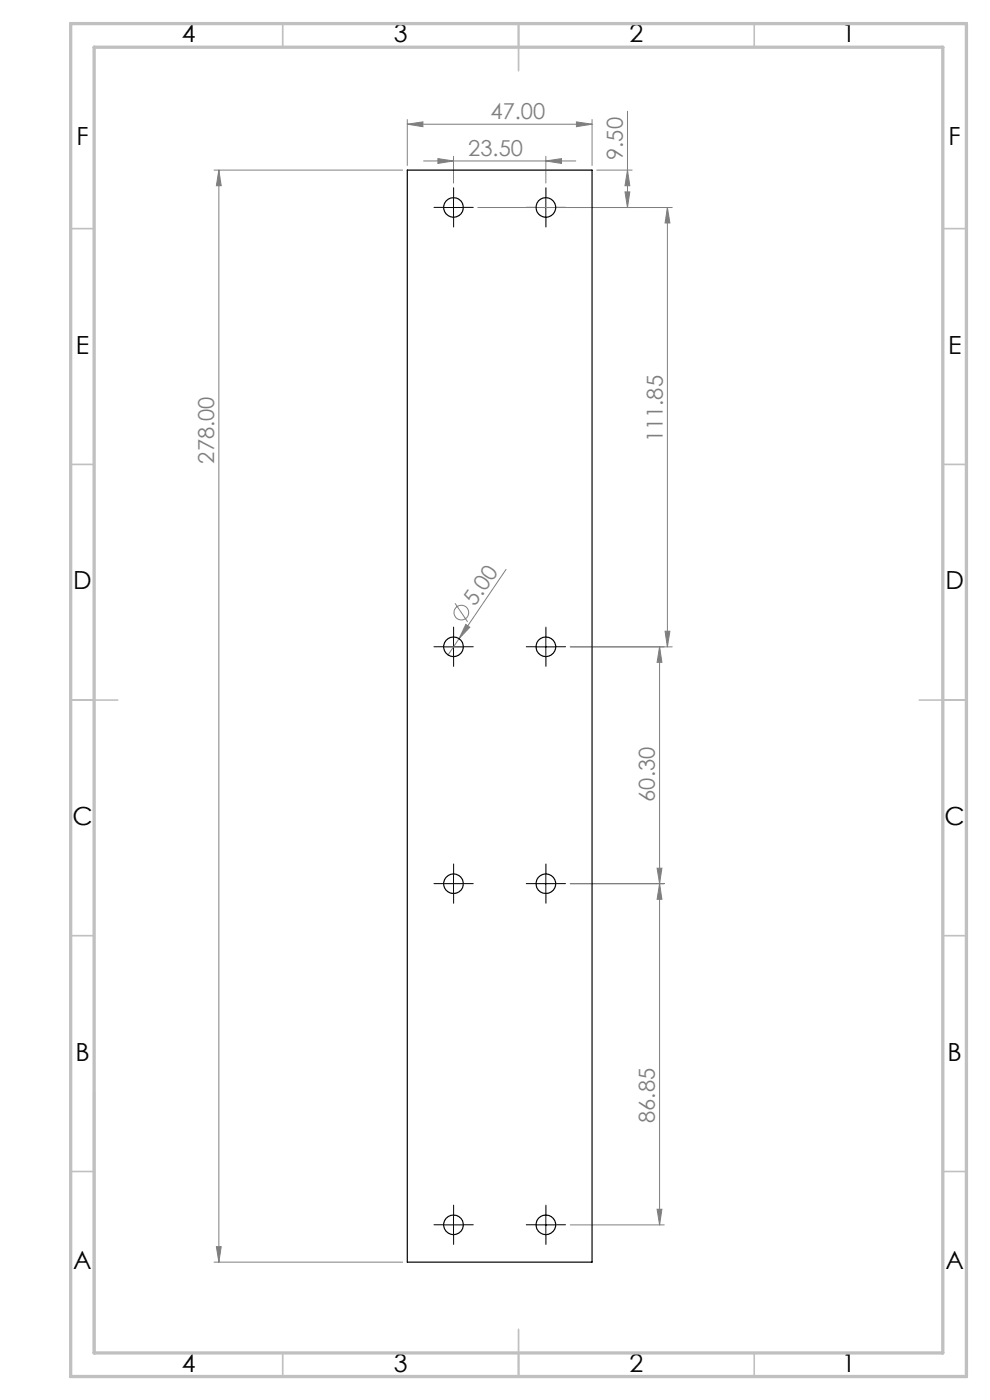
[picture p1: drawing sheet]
<svg xmlns="http://www.w3.org/2000/svg" width="210mm" height="297mm" viewBox="0 0 210 297" stroke-linecap="round" stroke-linejoin="round" font-family="sans-serif">
<g fill="none" stroke="#808080" stroke-width=".21">
<path d="M45.4 36.1h40M46.4 36.1v231.7M46.4 36.1l.5 3.3h-1zM86.4 26.3l3.3-.4v1zM86.4 25.4v9.7M86.4 26.3h39.2M89.9 34.1h32.2M92.9 33.7l3.3 .4-3.3 .6zM96.2 33.2v5.6M115.8 34.1l3.3-.4v1zM115.8 33.2v5.6M122.3 25.9l3.3 .4-3.3 .6z"/>
<path d="M125.6 25.4v9.7M126.6 36.1h7.5M133.1 36.1l.5 3.3h-1zM133.1 23.6v20.4M101.4 44h41.2M132.6 40.7h1l-.5 3.3zM141.6 44l.5 3.3h-1zM141.6 44v93.2M96.5 128l2.7 3.9M97.4 135.5l-2.4 3.5M98.8 132.5l.9 .6-2.3 2.4zM107.4 120.8l-10 14.7"/>
<path d="M121 137.2h21.6M139.9 137.2v122.7M139.9 137.2l.5 3.3h-1zM141.1 133.9h1l-.5 3.3zM121 187.5h19.9M139.4 184.2h1l-.5 3.3zM139.9 187.5l.5 3.3h-1zM121 259.9h19.9M139.4 256.5h1l-.5 3.4zM45.4 267.8h40M45.9 264.5h1l-.5 3.3z"/>
<circle cx="97.9" cy="129.9" r="1.56"/>
</g>
<g fill="none" stroke="#000" stroke-width=".21" stroke-dasharray="15.2 1.3 1.3 1.3">
<path d="M94.1 44h-2M96.2 41.9v-2.1M96.2 46.1v2.1M98.3 44h2.1M113.7 44h-2.1M115.8 41.9v-2.1M115.8 46.1v2.1M117.9 44h2.1M94.1 137.2h-2M96.2 135.1v-2.1M96.2 139.3v2.1M98.3 137.2h2.1"/>
<path d="M113.7 137.2h-2.1M115.8 135.1v-2.1M115.8 139.3v2.1M117.9 137.2h2.1M94.1 187.5h-2M96.2 185.4v-2.1M96.2 189.5v2.1M98.3 187.5h2.1M113.7 187.5h-2.1M115.8 185.4v-2.1M115.8 189.5v2.1M117.9 187.5h2.1"/>
<path d="M94.1 259.8h-2M96.2 257.7v-2M98.3 259.8h2.1M113.7 259.8h-2.1M115.8 257.7v-2M117.9 259.8h2.1M96.2 261.9v2.1M115.8 261.9v2.1"/>
</g>
<g fill="none" stroke="#000" stroke-width=".21">
<path d="M94.1 44h4.2M96.2 41.9v4.2M113.7 44h4.2M115.8 41.9v4.2M94.1 137.2h4.2M96.2 135.1v4.2M113.7 137.2h4.2M115.8 135.1v4.2M94.1 187.5h4.2M96.2 185.4v4.1M113.7 187.5h4.2M115.8 185.4v4.1"/>
<path d="M94.1 259.9h4.2M96.2 257.8v4.1M113.7 259.9h4.2M115.8 257.8v4.1"/>
</g>
<g fill="none" stroke="#c0c0c0" stroke-width=".35">
<path d="M60 5v5M110 5v10M160 5v5M15 48.5h5M200 48.5h5M15 98.5h5M200 98.5h5M15 148.5h10M195 148.5h10M15 198.5h5M200 198.5h5M15 248.5h5"/>
<path d="M200 248.5h5M60 287v5M110 282v10M160 287v5"/>
</g>
<path d="M20 231.8v55.2" fill="none" stroke="#c0c0c0" stroke-width=".5"/>
<path d="M15 5h190v287h-190zM20 10h180v277h-180z" fill="none" stroke="#c0c0c0" stroke-width=".7"/>
<g fill="#808080">
<path d="M98.8 132.5l.9 .6-2.3 2.4z"/>
<path d="M92.9 33.7l3.3 .4-3.3 .6zM115.8 34.1l3.3-.4v1z"/>
<path d="M86.4 26.3l3.3-.4v1zM122.3 25.9l3.3 .4-3.3 .6z"/>
<path d="M139.4 184.2h1l-.5 3.3zM139.9 137.2l.5 3.3h-1zM139.4 256.5h1l-.5 3.4zM139.9 187.5l.5 3.3h-1z"/>
<path d="M45.9 264.5h1l-.5 3.3zM46.4 36.1l.5 3.3h-1z"/>
<path d="M141.6 44l.5 3.3h-1zM141.1 133.9h1l-.5 3.3z"/>
<path d="M133.1 36.1l.5 3.3h-1zM132.6 40.7h1l-.5 3.3z"/>
</g>
<g fill="none" stroke="#000" stroke-width=".25">
<path d="M86.4 36.1h39.2v231.7h-39.2z"/>
<circle cx="96.2" cy="44" r="2.09"/>
<circle cx="115.8" cy="44" r="2.09"/>
<circle cx="96.2" cy="137.2" r="2.09"/>
<circle cx="115.8" cy="137.2" r="2.09"/>
<circle cx="96.2" cy="187.5" r="2.08"/>
<circle cx="115.8" cy="187.5" r="2.08"/>
<circle cx="96.2" cy="259.9" r="2.08"/>
<circle cx="115.8" cy="259.9" r="2.08"/>
</g>
<g font-size="5.3">
<text x="38.5" y="9">4</text>
<text x="83.5" y="9">3</text>
<text x="133.6" y="9">2</text>
<text x="178.6" y="9">1</text>
<text x="16.2" y="30.7">F</text>
<text x="201.2" y="30.7">F</text>
<text x="16.1" y="75">E</text>
<text x="201.1" y="75">E</text>
<text x="15.5" y="125">D</text>
<text x="200.5" y="125">D</text>
<text x="15.4" y="175">C</text>
<text x="200.4" y="175">C</text>
<text x="16" y="225">B</text>
<text x="201" y="225">B</text>
<text x="15.5" y="269.2">A</text>
<text x="200.5" y="269.2">A</text>
<text x="38.5" y="291">4</text>
<text x="83.5" y="291">3</text>
<text x="133.6" y="291">2</text>
<text x="178.6" y="291">1</text>
</g>
<g font-size="4.7" fill="#808080">
<text x="104" y="25.3">47.00</text>
<text x="99.3" y="33.1">23.50</text>
<text x="132.1" y="33.9" transform="rotate(-90 132.1 33.9)">9.50</text>
<text x="140.6" y="93.8" transform="rotate(-90 140.6 93.8)">111.85</text>
<text x="45.4" y="98.3" transform="rotate(-90 45.4 98.3)">278.00</text>
<text x="100.7" y="128.8" transform="rotate(-56 100.7 128.8)">5.00</text>
<text x="138.9" y="170.1" transform="rotate(-90 138.9 170.1)">60.30</text>
<text x="138.9" y="238.2" transform="rotate(-90 138.9 238.2)">86.85</text>
</g>
</svg>
